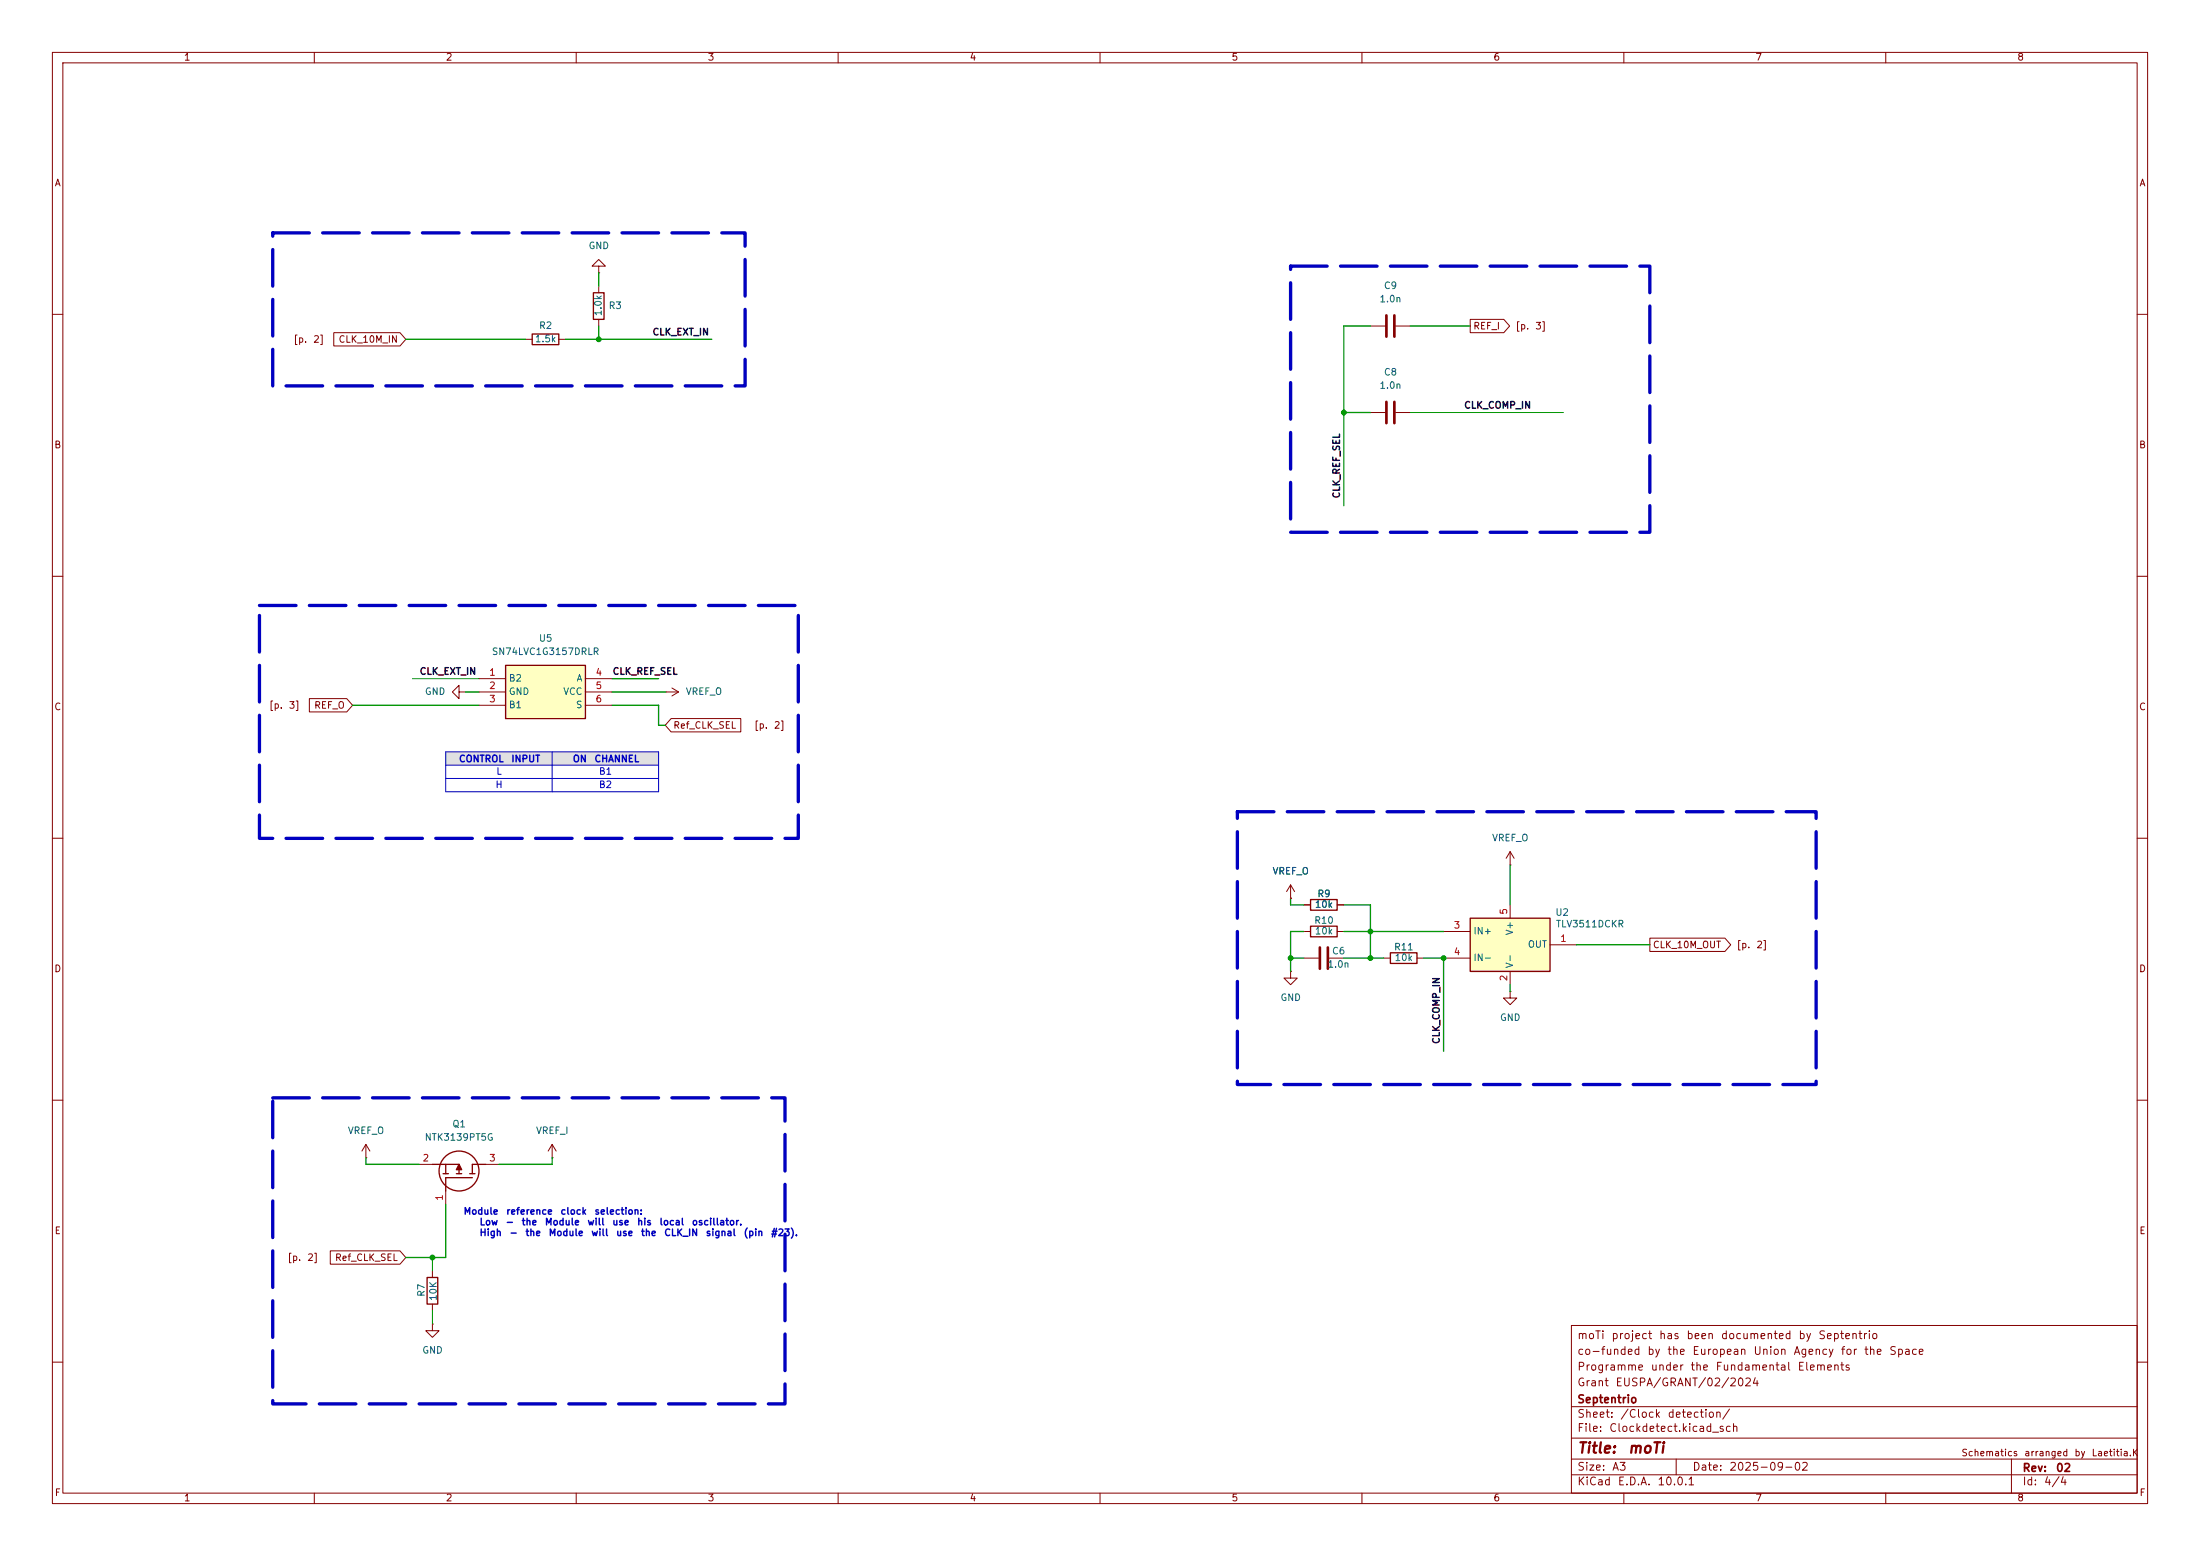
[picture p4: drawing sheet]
<svg xmlns="http://www.w3.org/2000/svg" width="420mm" height="297mm" viewBox="0 0 420 297" stroke-linecap="round" stroke-linejoin="round" font-family="sans-serif">
<g fill="none" stroke="#840000" stroke-width=".19">
<path d="M10 10h400v277h-400zM12 12h396v273h-396zM60 10v2M110 10v2M160 10v2M210 10v2M260 10v2M310 10v2M360 10v2M10 60h2M408 60h2M10 110h2"/>
<path d="M408 110h2M10 160h2M408 160h2M10 210h2M408 210h2M300 253h108v32h-108zM10 260h2M300 278.5h108M300 274.5h108M300 268.5h108M320 278.5v3M384 278.5v6.5"/>
<path d="M408 260h2M60 285v2M110 285v2M160 285v2M210 285v2M260 285v2M300 281.5h108M310 285v2M360 285v2"/>
</g>
<g fill="#e0e0e0">
<path d="M85.1 143.5h20.3v2.6h-20.3z"/>
<path d="M105.4 143.5h20.3v2.6h-20.3z"/>
</g>
<path d="M264.7 60.2v4.1M264.7 76.7v4.1M266.2 60.2v4.1M266.2 76.7v4.1M252 180.8v4.1M253.5 180.8v4.1" fill="none" stroke="#840000" stroke-width=".51"/>
<g fill="none" stroke="#840000" stroke-width=".19">
<path d="M261.6 78.7h2.8M261.6 62.2h2.8M266.4 78.7h2.8M266.4 62.2h2.8M87.6 132.1v-1.3l-1.2 1.3 1.2 1.3v-1.3h1.3M88.9 132.1h.1M246.4 171.5h.1M246.4 168.9l-.8 1.3M246.4 168.9l.7 1.3M246.4 168.9v2.6M288.3 165.1h.1M288.3 162.6l-.8 1.2"/>
<path d="M288.3 162.6l.8 1.2M288.3 162.6v2.5M248.9 182.9h2.8M253.7 182.9h2.8M264.2 182.9h1.2M270.5 182.9h1.3"/>
</g>
<path d="M265.4 181.9h5.1v2h-5.1z" fill="none" stroke="#840000" stroke-width=".25"/>
<path d="M280.7 175.3h15.2v10.1h-15.2z" fill="#ffffc2"/>
<g fill="none" stroke="#840000" stroke-width=".25">
<path d="M113.3 55.9h2v5.1h-2zM101.6 63.8h5.1v2h-5.1zM250.2 171.7h5.1v2h-5.1zM250.2 176.8h5.1v2h-5.1zM280.7 175.3h15.2v10.1h-15.2zM82.5 222.2h5.1v1.8M84.6 224h1M85.1 222.2v1.8M87.1 224h1M89.7 224h1M90.2 224.8h-5.1v2.5M92.7 222.2h-2.5v1.8"/>
<path d="M81.5 243.8h2.1v5.1h-2.1z"/>
<circle cx="87.6" cy="223.5" r="3.8"/>
</g>
<g fill="none" stroke="#840000" stroke-width=".19">
<path d="M114.3 50.8h1.3l-1.3-1.3-1.3 1.3h1.3v1.3M114.3 52.1h.1M114.3 54.6v1.3M100.3 64.8h1.3M106.7 64.8h1.2M114.3 61v1.2M248.9 177.8h1.3M248.9 172.7h1.3M255.3 177.8h1.2M255.3 172.7h1.2M275.6 177.8h5.1M288.3 172.7v2.6"/>
<path d="M246.4 185.4v1.3h1.2l-1.2 1.3-1.3-1.3h1.3M246.4 185.4h.1M275.6 182.9h5.1M288.3 185.4v2.6M295.9 180.3h5.1M69.8 218.4l-.7 1.3M69.8 218.4l.8 1.3M69.8 218.4v2.6M105.4 218.4l-.8 1.3M105.4 218.4l.8 1.3M105.4 218.4v2.6M69.8 221h.1"/>
<path d="M80 222.2h2.5M85.1 227.3v2.6M92.7 222.2h2.5M105.4 221h.1M82.5 252.7v1.3h1.3l-1.3 1.3-1.2-1.3h1.2M82.5 252.7h.1M82.5 242.6v1.2M82.5 248.9v1.3"/>
</g>
<path d="M87.6 222.2l.5 1.1h-1z" fill="#840000" stroke="#840000" stroke-width=".25"/>
<path d="M96.5 127h15.3v10.2h-15.3z" fill="#ffffc2"/>
<path d="M96.5 127h15.3v10.2h-15.3z" fill="none" stroke="#840000" stroke-width=".25"/>
<g fill="none" stroke="#840000" stroke-width=".19">
<path d="M63.7 63.5h12.7l1.1 1.3-1.1 1.2h-12.7zM280.7 61h6.4l1.1 1.2-1.1 1.3h-6.4zM59.1 133.3h7.1l1.1 1.3-1.1 1.3h-7.1zM91.4 129.5h5.1M91.4 132.1h5.1M91.4 134.6h5.1M111.8 129.5h5M111.8 132.1h5M111.8 134.6h5M127 132.1h.1M127 132.1h2.5M128.1 137.2h13.3v2.5h-13.3l-1.1-1.3z"/>
<path d="M128.3 131.3l1.2 .8M129.5 132.1l-1.2 .7M246.4 171.5h.1M248.9 172.7h1.3M255.3 172.7h1.2M315 179.1h14.3l1.1 1.2-1.1 1.3h-14.3zM288.3 189.2v1.3h1.3l-1.3 1.3-1.3-1.3h1.3M288.3 189.2h.1M63.1 238.8h13.3l1.1 1.2-1.1 1.3h-13.3z"/>
</g>
<path d="M85.1 146.1h40.6M85.1 148.6h40.6M85.1 143.5h40.6v7.6h-40.6zM105.4 143.5v7.6" fill="none" stroke="#0000c2" stroke-width=".19"/>
<g fill="none" stroke="#009600" stroke-width=".25">
<path d="M114.3 52.1v2.5M77.5 64.8h22.8M107.9 64.8h28M114.3 62.2v2.6M256.5 78.7h5.1M261.6 62.2h-5.1v34.3M269.2 62.2h11.5M67.3 134.6h24.1M88.9 132.1h2.5M116.8 134.6h8.9v3.8h1.3M116.8 132.1h10.2M116.8 129.5h8.9"/>
<path d="M246.4 171.5v1.2h2.5M248.9 177.8h-2.5v7.6M256.5 177.8h19.1M256.5 172.7h5.1v10.2M288.3 165.1v7.6M246.4 182.9h2.5M256.5 182.9h7.7M271.8 182.9h3.8v17.8M288.3 188v1.2M301 180.3h14M69.8 221v1.2h10.2M85.1 229.9v10.1h-7.6"/>
<path d="M105.4 221v1.2h-10.2"/>
</g>
<path d="M269.2 78.7h29.2M78.7 129.5h12.7M82.5 240v2.6M82.5 250.2v2.5" fill="none" stroke="#009600" stroke-width=".19"/>
<path d="M52.1 44.5h90.1v29.2h-90.1zM246.4 50.8h68.6v50.8h-68.6zM49.5 115.6h102.9v44.4h-102.9zM236.2 154.9h110.5v52.1h-110.5zM52.1 209.6h97.8v58.4h-97.8z" fill="none" stroke="#0000c2" stroke-width=".63" stroke-dasharray="7 2.5"/>
<g fill="#009600" stroke="#009600" stroke-width=".19">
<circle cx="261.6" cy="177.8" r=".46"/>
<circle cx="246.4" cy="182.9" r=".46"/>
<circle cx="256.5" cy="78.7" r=".46"/>
<circle cx="114.3" cy="64.8" r=".46"/>
<circle cx="261.6" cy="182.9" r=".46"/>
<circle cx="275.6" cy="182.9" r=".46"/>
<circle cx="82.5" cy="240" r=".46"/>
</g>
<g font-size="2" fill="#840000">
<text x="301" y="277.9">Title:</text>
<text x="310.6" y="277.9">moTi</text>
</g>
<g font-size="1.5" fill="#840000">
<text x="301" y="256">moTi</text>
<text x="307.5" y="256">project</text>
<text x="316.6" y="256">has</text>
<text x="321.8" y="256">been</text>
<text x="328.4" y="256">documented</text>
<text x="343.2" y="256">by</text>
<text x="347" y="256">Septentrio</text>
<text x="301" y="262">Programme</text>
<text x="301" y="259">co-funded</text>
<text x="314.4" y="259">by</text>
<text x="315" y="262">under</text>
<text x="318.2" y="259">the</text>
<text x="322.6" y="262">the</text>
<text x="323" y="259">European</text>
<text x="327.4" y="262">Fundamental</text>
<text x="334.6" y="259">Union</text>
<text x="342.3" y="259">Agency</text>
<text x="343" y="262">Elements</text>
<text x="351.3" y="259">for</text>
<text x="355.7" y="259">the</text>
<text x="360.5" y="259">Space</text>
<text x="301" y="268.2">Septentrio</text>
<text x="301" y="265">Grant</text>
<text x="308.3" y="265">EUSPA/GRANT/02/2024</text>
<text x="301" y="273.7">File:</text>
<text x="301" y="271">Sheet:</text>
<text x="307.1" y="273.7">Clockdetect.kicad_sch</text>
<text x="309.2" y="271">/Clock</text>
<text x="318.2" y="271">detection/</text>
<text x="301" y="281.1">Size:</text>
<text x="307.6" y="281.1">A3</text>
<text x="323" y="281.1">Date:</text>
<text x="330" y="281.1">2025-09-02</text>
<text x="386" y="281.3">Rev:</text>
<text x="392.4" y="281.3">02</text>
<text x="301" y="283.9">KiCad</text>
<text x="308.7" y="283.9">E.D.A.</text>
<text x="316.3" y="283.9">10.0.1</text>
<text x="386" y="283.9">Id:</text>
<text x="390.1" y="283.9">4/4</text>
</g>
<g font-size="1.3" fill="#840000">
<text x="35" y="11.9">1</text>
<text x="85" y="11.9">2</text>
<text x="135" y="11.9">3</text>
<text x="185" y="11.9">4</text>
<text x="235" y="11.9">5</text>
<text x="285" y="11.9">6</text>
<text x="335" y="11.9">7</text>
<text x="385" y="11.9">8</text>
<text x="10.3" y="35.9">A</text>
<text x="408.3" y="35.9">A</text>
<text x="55.9" y="65.7">[p.</text>
<text x="59.7" y="65.7">2]</text>
<text x="64.5" y="65.7">CLK_10M_IN</text>
<text x="281.1" y="63.2">REF_I</text>
<text x="289.2" y="63.2">[p.</text>
<text x="293" y="63.2">3]</text>
<text x="10.3" y="85.9">B</text>
<text x="408.2" y="85.9">B</text>
<text x="10.3" y="135.9">C</text>
<text x="51.3" y="135.6">[p.</text>
<text x="55" y="135.6">3]</text>
<text x="59.9" y="135.6">REF_O</text>
<text x="408.2" y="135.9">C</text>
<text x="128.4" y="139.4">Ref_CLK_SEL</text>
<text x="143.9" y="139.4">[p.</text>
<text x="147.6" y="139.4">2]</text>
<text x="10.3" y="185.9">D</text>
<text x="315.4" y="181.3">CLK_10M_OUT</text>
<text x="331.4" y="181.3">[p.</text>
<text x="335.2" y="181.3">2]</text>
<text x="408.2" y="185.9">D</text>
<text x="10.3" y="235.9">E</text>
<text x="408.3" y="235.9">E</text>
<text x="54.8" y="241">[p.</text>
<text x="58.5" y="241">2]</text>
<text x="63.8" y="241">Ref_CLK_SEL</text>
<text x="374.3" y="278.3">Schematics</text>
<text x="386.3" y="278.3">arranged</text>
<text x="395.9" y="278.3">by</text>
<text x="399.2" y="278.3">Laetitia.K</text>
<text x="10.3" y="285.9">F</text>
<text x="35" y="286.9">1</text>
<text x="85" y="286.9">2</text>
<text x="135" y="286.9">3</text>
<text x="185" y="286.9">4</text>
<text x="235" y="286.9">5</text>
<text x="285" y="286.9">6</text>
<text x="335" y="286.9">7</text>
<text x="385" y="286.9">8</text>
<text x="408.3" y="285.9">F</text>
</g>
<g font-size="1.3" fill="#006464">
<text x="112.3" y="47.9">GND</text>
<text x="116.1" y="59.3">R3</text>
<text x="263.2" y="58">1.0n</text>
<text x="264.1" y="55.5">C9</text>
<text x="102" y="65.6">1.5k</text>
<text x="102.8" y="63.1">R2</text>
<text x="115.2" y="60.4" transform="rotate(-90 115.2 60.4)">1.0k</text>
<text x="264.1" y="72">C8</text>
<text x="263.2" y="74.5">1.0n</text>
<text x="93.8" y="125.3">SN74LVC1G3157DRLR</text>
<text x="102.8" y="122.8">U5</text>
<text x="97" y="130.4">B2</text>
<text x="110" y="130.4">A</text>
<text x="81" y="132.9">GND</text>
<text x="97" y="132.9">GND</text>
<text x="97" y="135.5">B1</text>
<text x="107.4" y="132.9">VCC</text>
<text x="109.8" y="135.5">S</text>
<text x="130.8" y="132.9">VREF_O</text>
<text x="284.7" y="160.9">VREF_O</text>
<text x="242.8" y="167.2">VREF_O</text>
<text x="250.9" y="173.6">10k</text>
<text x="251.4" y="171.6">R9</text>
<text x="250.8" y="176.6">R10</text>
<text x="250.9" y="178.7">10k</text>
<text x="281.2" y="178.7">IN+</text>
<text x="289.2" y="178.6" transform="rotate(-90 289.2 178.6)">V+</text>
<text x="296.8" y="175.1">U2</text>
<text x="296.9" y="177.3">TLV3511DCKR</text>
<text x="253.3" y="185">1.0n</text>
<text x="254.2" y="182.5">C6</text>
<text x="266" y="181.7">R11</text>
<text x="266.1" y="183.7">10k</text>
<text x="281.2" y="183.7">IN-</text>
<text x="289.2" y="184.9" transform="rotate(-90 289.2 184.9)">V-</text>
<text x="291.6" y="181.2">OUT</text>
<text x="244.3" y="191.4">GND</text>
<text x="286.3" y="195.2">GND</text>
<text x="86.3" y="215.5">Q1</text>
<text x="66.3" y="216.8">VREF_O</text>
<text x="81" y="218">NTK3139PT5G</text>
<text x="102.2" y="216.8">VREF_I</text>
<text x="81.4" y="247.6" transform="rotate(-90 81.4 247.6)">R7</text>
<text x="83.7" y="248.4" transform="rotate(-90 83.7 248.4)">10K</text>
<text x="80.5" y="258.7">GND</text>
</g>
<g font-size="1.3" fill="#0f0f0f">
<text x="124.5" y="64.3">CLK_EXT_IN</text>
<text x="279.4" y="78.3">CLK_COMP_IN</text>
<text x="256.1" y="95.2" transform="rotate(-90 256.1 95.2)">CLK_REF_SEL</text>
<text x="80" y="129.1">CLK_EXT_IN</text>
<text x="116.8" y="129.1">CLK_REF_SEL</text>
<text x="275.1" y="199.4" transform="rotate(-90 275.1 199.4)">CLK_COMP_IN</text>
</g>
<g font-size="1.3" fill="#a90000">
<text x="93.3" y="129.3">1</text>
<text x="93.3" y="131.8">2</text>
<text x="113.6" y="129.3">4</text>
<text x="113.6" y="131.8">5</text>
<text x="93.3" y="134.4">3</text>
<text x="113.6" y="134.4">6</text>
<text x="277.4" y="177.5">3</text>
<text x="288" y="174.7" transform="rotate(-90 288 174.7)">5</text>
<text x="277.4" y="182.6">4</text>
<text x="297.7" y="180.1">1</text>
<text x="288" y="187.4" transform="rotate(-90 288 187.4)">2</text>
<text x="80.6" y="222">2</text>
<text x="93.3" y="222">3</text>
<text x="84.8" y="229.3" transform="rotate(-90 84.8 229.3)">1</text>
</g>
<g font-size="1.3" fill="#0000c2">
<text x="87.5" y="145.8">CONTROL</text>
<text x="94.6" y="148.2">L</text>
<text x="97.5" y="145.8">INPUT</text>
<text x="109.2" y="145.8">ON</text>
<text x="113.4" y="145.8">CHANNEL</text>
<text x="114.2" y="148.2">B1</text>
<text x="94.5" y="150.7">H</text>
<text x="114.2" y="150.7">B2</text>
<text x="88.4" y="232.1">Module</text>
<text x="96.5" y="232.1">reference</text>
<text x="106.9" y="232.1">clock</text>
<text x="113.4" y="232.1">selection:</text>
<text x="91.4" y="234.2">Low</text>
<text x="91.4" y="236.2">High</text>
<text x="96.4" y="234.2">-</text>
<text x="97.1" y="236.2">-</text>
<text x="99.5" y="234.2">the</text>
<text x="100.2" y="236.2">the</text>
<text x="103.9" y="234.2">Module</text>
<text x="104.6" y="236.2">Module</text>
<text x="112" y="234.2">will</text>
<text x="112.8" y="236.2">will</text>
<text x="116.8" y="234.2">use</text>
<text x="117.5" y="236.2">use</text>
<text x="121.5" y="234.2">his</text>
<text x="122.2" y="236.2">the</text>
<text x="125.8" y="234.2">local</text>
<text x="126.7" y="236.2">CLK_IN</text>
<text x="132" y="234.2">oscillator.</text>
<text x="134.6" y="236.2">signal</text>
<text x="141.9" y="236.2">(pin</text>
<text x="147.1" y="236.2">#23).</text>
</g>
</svg>
